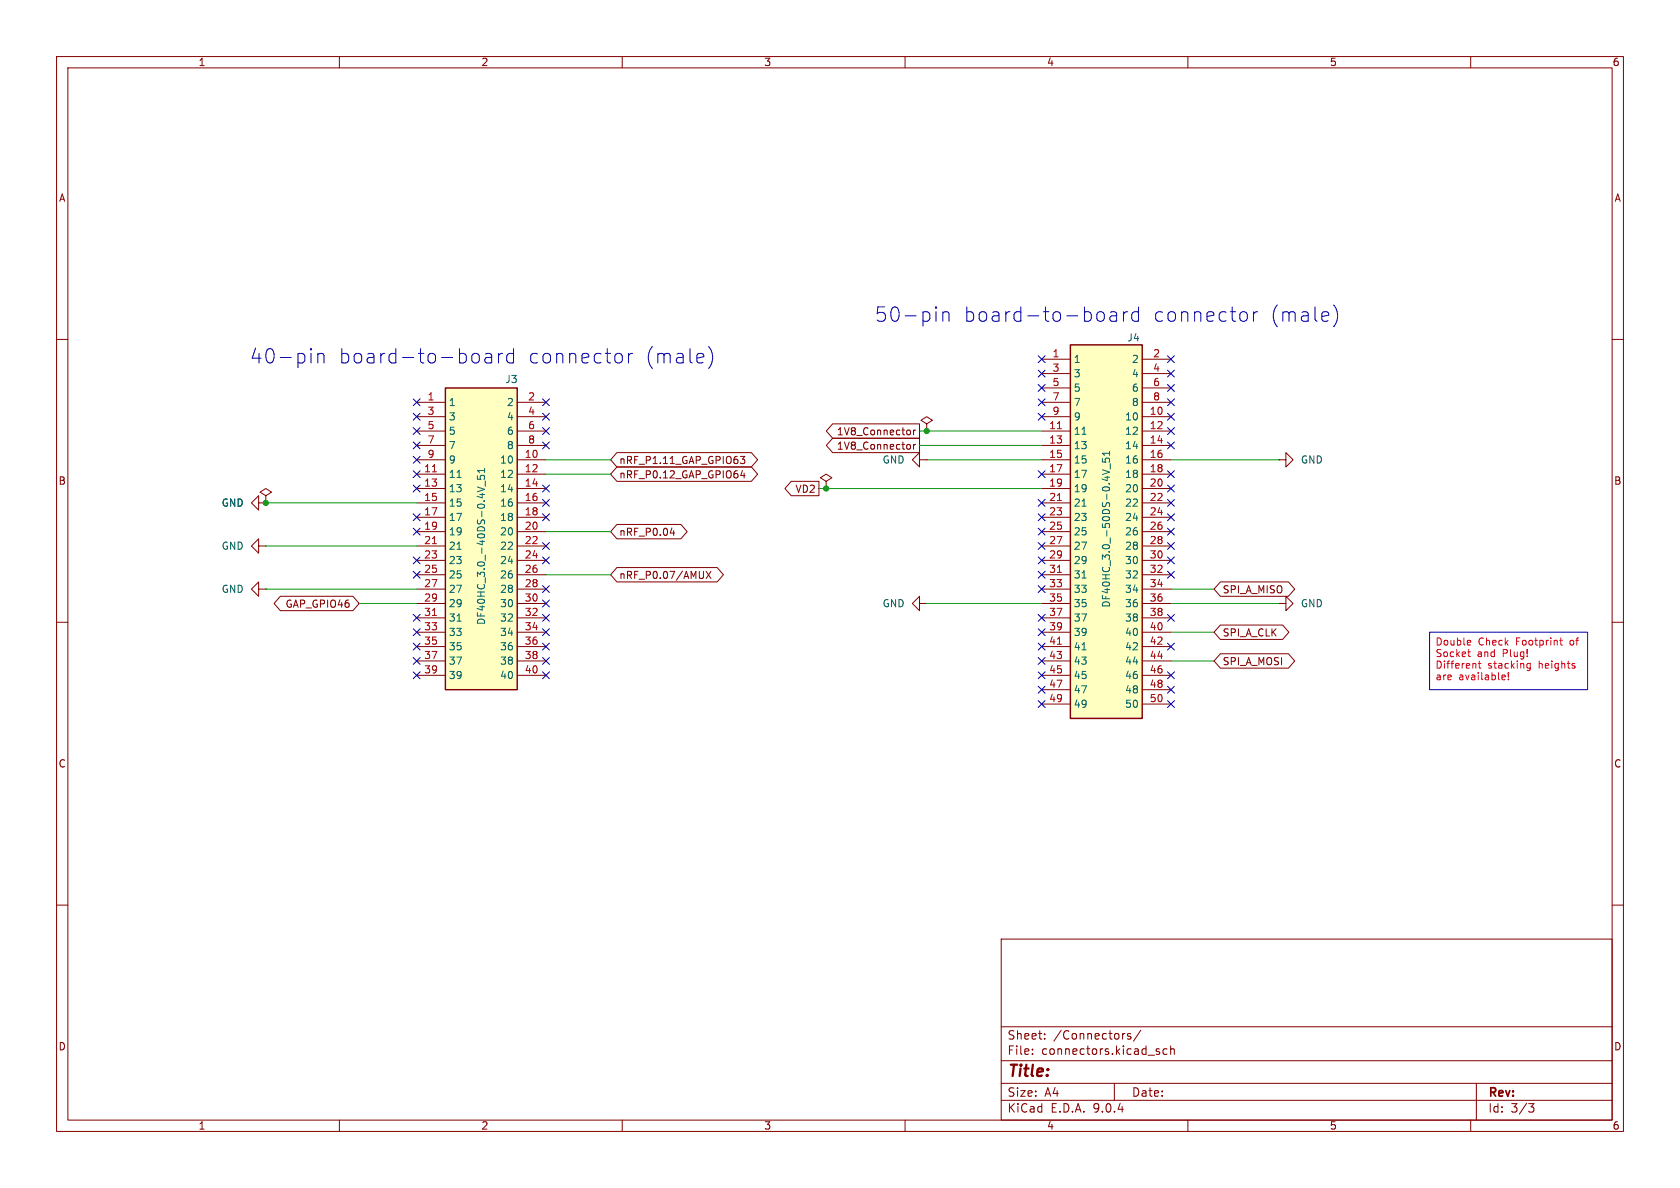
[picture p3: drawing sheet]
(kicad_sch
 (version 20250114)
 (generator "eeschema")
 (generator_version "9.0")
 (paper "A4")
 (lib_symbols
  (symbol "dz_con:DF40HC_3.0_-40DS-0.4V_51" (exclude_from_sim no) (in_bom yes) (on_board yes)
   (property "Reference" "J" (at 19.05 7.62 0) (effects (font (size 1.27 1.27)) (justify left top)))
   (property "Value" "DF40HC_3.0_-40DS-0.4V_51" (at 19.05 5.08 0) (effects (font (size 1.27 1.27)) (justify left top)))
   (property "Footprint" "DF40HC3040DS04V51" (at 19.05 -94.92 0) (effects (font (size 1.27 1.27)) (justify left top) (hide yes)))
   (property "Datasheet" "https://www.hirose.com/product/document?clcode=CL0684-4169-6-51&productname=DF40HC(3.0)-40DS-0.4V(51)&series=DF40&documenttype=2DDrawing&lang=en&documentid=0000951087" (at 19.05 -194.92 0) (effects (font (size 1.27 1.27)) (justify left top) (hide yes)))
   (property "Description" "Hirose DF40 Series 0.4mm Pitch 40 Way 2 Row Straight PCB Socket, Surface Mount, Solder Termination" (at 0 0 0) (effects (font (size 1.27 1.27)) (hide yes)))
   (property "Height" "3.05" (at 19.05 -394.92 0) (effects (font (size 1.27 1.27)) (justify left top) (hide yes)))
   (property "Mouser Part Number" "798-DF40HC3040DS04V5" (at 19.05 -494.92 0) (effects (font (size 1.27 1.27)) (justify left top) (hide yes)))
   (property "Mouser Price/Stock" "https://www.mouser.co.uk/ProductDetail/Hirose-Connector/DF40HC3.0-40DS-0.4V51?qs=vcbW%252B4%252BSTIqxmhOSXjRkYA%3D%3D" (at 19.05 -594.92 0) (effects (font (size 1.27 1.27)) (justify left top) (hide yes)))
   (property "Manufacturer_Name" "Hirose" (at 19.05 -694.92 0) (effects (font (size 1.27 1.27)) (justify left top) (hide yes)))
   (property "Manufacturer_Part_Number" "DF40HC(3.0)-40DS-0.4V(51)" (at 19.05 -794.92 0) (effects (font (size 1.27 1.27)) (justify left top) (hide yes)))
   (symbol "DF40HC_3.0_-40DS-0.4V_51_1_1"
    (rectangle (start 5.08 2.54) (end 17.78 -50.8) (stroke (width 0.254) (type default)) (fill (type background)))
    (pin passive line (at 0 0 0) (length 5.08) (name "1" (effects (font (size 1.27 1.27)))) (number "1" (effects (font (size 1.27 1.27)))))
    (pin passive line (at 0 -2.54 0) (length 5.08) (name "3" (effects (font (size 1.27 1.27)))) (number "3" (effects (font (size 1.27 1.27)))))
    (pin passive line (at 0 -5.08 0) (length 5.08) (name "5" (effects (font (size 1.27 1.27)))) (number "5" (effects (font (size 1.27 1.27)))))
    (pin passive line (at 0 -7.62 0) (length 5.08) (name "7" (effects (font (size 1.27 1.27)))) (number "7" (effects (font (size 1.27 1.27)))))
    (pin passive line (at 0 -10.16 0) (length 5.08) (name "9" (effects (font (size 1.27 1.27)))) (number "9" (effects (font (size 1.27 1.27)))))
    (pin passive line (at 0 -12.7 0) (length 5.08) (name "11" (effects (font (size 1.27 1.27)))) (number "11" (effects (font (size 1.27 1.27)))))
    (pin passive line (at 0 -15.24 0) (length 5.08) (name "13" (effects (font (size 1.27 1.27)))) (number "13" (effects (font (size 1.27 1.27)))))
    (pin passive line (at 0 -17.78 0) (length 5.08) (name "15" (effects (font (size 1.27 1.27)))) (number "15" (effects (font (size 1.27 1.27)))))
    (pin passive line (at 0 -20.32 0) (length 5.08) (name "17" (effects (font (size 1.27 1.27)))) (number "17" (effects (font (size 1.27 1.27)))))
    (pin passive line (at 0 -22.86 0) (length 5.08) (name "19" (effects (font (size 1.27 1.27)))) (number "19" (effects (font (size 1.27 1.27)))))
    (pin passive line (at 0 -25.4 0) (length 5.08) (name "21" (effects (font (size 1.27 1.27)))) (number "21" (effects (font (size 1.27 1.27)))))
    (pin passive line (at 0 -27.94 0) (length 5.08) (name "23" (effects (font (size 1.27 1.27)))) (number "23" (effects (font (size 1.27 1.27)))))
    (pin passive line (at 0 -30.48 0) (length 5.08) (name "25" (effects (font (size 1.27 1.27)))) (number "25" (effects (font (size 1.27 1.27)))))
    (pin passive line (at 0 -33.02 0) (length 5.08) (name "27" (effects (font (size 1.27 1.27)))) (number "27" (effects (font (size 1.27 1.27)))))
    (pin passive line (at 0 -35.56 0) (length 5.08) (name "29" (effects (font (size 1.27 1.27)))) (number "29" (effects (font (size 1.27 1.27)))))
    (pin passive line (at 0 -38.1 0) (length 5.08) (name "31" (effects (font (size 1.27 1.27)))) (number "31" (effects (font (size 1.27 1.27)))))
    (pin passive line (at 0 -40.64 0) (length 5.08) (name "33" (effects (font (size 1.27 1.27)))) (number "33" (effects (font (size 1.27 1.27)))))
    (pin passive line (at 0 -43.18 0) (length 5.08) (name "35" (effects (font (size 1.27 1.27)))) (number "35" (effects (font (size 1.27 1.27)))))
    (pin passive line (at 0 -45.72 0) (length 5.08) (name "37" (effects (font (size 1.27 1.27)))) (number "37" (effects (font (size 1.27 1.27)))))
    (pin passive line (at 0 -48.26 0) (length 5.08) (name "39" (effects (font (size 1.27 1.27)))) (number "39" (effects (font (size 1.27 1.27)))))
    (pin passive line (at 22.86 0 180) (length 5.08) (name "2" (effects (font (size 1.27 1.27)))) (number "2" (effects (font (size 1.27 1.27)))))
    (pin passive line (at 22.86 -2.54 180) (length 5.08) (name "4" (effects (font (size 1.27 1.27)))) (number "4" (effects (font (size 1.27 1.27)))))
    (pin passive line (at 22.86 -5.08 180) (length 5.08) (name "6" (effects (font (size 1.27 1.27)))) (number "6" (effects (font (size 1.27 1.27)))))
    (pin passive line (at 22.86 -7.62 180) (length 5.08) (name "8" (effects (font (size 1.27 1.27)))) (number "8" (effects (font (size 1.27 1.27)))))
    (pin passive line (at 22.86 -10.16 180) (length 5.08) (name "10" (effects (font (size 1.27 1.27)))) (number "10" (effects (font (size 1.27 1.27)))))
    (pin passive line (at 22.86 -12.7 180) (length 5.08) (name "12" (effects (font (size 1.27 1.27)))) (number "12" (effects (font (size 1.27 1.27)))))
    (pin passive line (at 22.86 -15.24 180) (length 5.08) (name "14" (effects (font (size 1.27 1.27)))) (number "14" (effects (font (size 1.27 1.27)))))
    (pin passive line (at 22.86 -17.78 180) (length 5.08) (name "16" (effects (font (size 1.27 1.27)))) (number "16" (effects (font (size 1.27 1.27)))))
    (pin passive line (at 22.86 -20.32 180) (length 5.08) (name "18" (effects (font (size 1.27 1.27)))) (number "18" (effects (font (size 1.27 1.27)))))
    (pin passive line (at 22.86 -22.86 180) (length 5.08) (name "20" (effects (font (size 1.27 1.27)))) (number "20" (effects (font (size 1.27 1.27)))))
    (pin passive line (at 22.86 -25.4 180) (length 5.08) (name "22" (effects (font (size 1.27 1.27)))) (number "22" (effects (font (size 1.27 1.27)))))
    (pin passive line (at 22.86 -27.94 180) (length 5.08) (name "24" (effects (font (size 1.27 1.27)))) (number "24" (effects (font (size 1.27 1.27)))))
    (pin passive line (at 22.86 -30.48 180) (length 5.08) (name "26" (effects (font (size 1.27 1.27)))) (number "26" (effects (font (size 1.27 1.27)))))
    (pin passive line (at 22.86 -33.02 180) (length 5.08) (name "28" (effects (font (size 1.27 1.27)))) (number "28" (effects (font (size 1.27 1.27)))))
    (pin passive line (at 22.86 -35.56 180) (length 5.08) (name "30" (effects (font (size 1.27 1.27)))) (number "30" (effects (font (size 1.27 1.27)))))
    (pin passive line (at 22.86 -38.1 180) (length 5.08) (name "32" (effects (font (size 1.27 1.27)))) (number "32" (effects (font (size 1.27 1.27)))))
    (pin passive line (at 22.86 -40.64 180) (length 5.08) (name "34" (effects (font (size 1.27 1.27)))) (number "34" (effects (font (size 1.27 1.27)))))
    (pin passive line (at 22.86 -43.18 180) (length 5.08) (name "36" (effects (font (size 1.27 1.27)))) (number "36" (effects (font (size 1.27 1.27)))))
    (pin passive line (at 22.86 -45.72 180) (length 5.08) (name "38" (effects (font (size 1.27 1.27)))) (number "38" (effects (font (size 1.27 1.27)))))
    (pin passive line (at 22.86 -48.26 180) (length 5.08) (name "40" (effects (font (size 1.27 1.27)))) (number "40" (effects (font (size 1.27 1.27))))))
   (embedded_fonts no))
  (symbol "dz_con:DF40HC_3.0_-50DS-0.4V_51" (exclude_from_sim no) (in_bom yes) (on_board yes)
   (property "Reference" "J" (at 19.05 7.62 0) (effects (font (size 1.27 1.27)) (justify left top)))
   (property "Value" "DF40HC_3.0_-50DS-0.4V_51" (at 19.05 5.08 0) (effects (font (size 1.27 1.27)) (justify left top)))
   (property "Footprint" "DF40HC3050DS04V51" (at 19.05 -94.92 0) (effects (font (size 1.27 1.27)) (justify left top) (hide yes)))
   (property "Datasheet" "" (at 19.05 -194.92 0) (effects (font (size 1.27 1.27)) (justify left top) (hide yes)))
   (property "Description" "Board to Board & Mezzanine Connectors 50P RECPT 3.0 STK HT W/O METAL FITTING" (at 0 0 0) (effects (font (size 1.27 1.27)) (hide yes)))
   (property "Height" "3.05" (at 19.05 -394.92 0) (effects (font (size 1.27 1.27)) (justify left top) (hide yes)))
   (property "Mouser Part Number" "798-DF40HC3050DS04V" (at 19.05 -494.92 0) (effects (font (size 1.27 1.27)) (justify left top) (hide yes)))
   (property "Mouser Price/Stock" "https://www.mouser.co.uk/ProductDetail/Hirose-Connector/DF40HC3.0-50DS-0.4V51?qs=3aug5cyrIbckh%2FQLfpkocw%3D%3D" (at 19.05 -594.92 0) (effects (font (size 1.27 1.27)) (justify left top) (hide yes)))
   (property "Manufacturer_Name" "Hirose" (at 19.05 -694.92 0) (effects (font (size 1.27 1.27)) (justify left top) (hide yes)))
   (property "Manufacturer_Part_Number" "DF40HC(3.0)-50DS-0.4V(51)" (at 19.05 -794.92 0) (effects (font (size 1.27 1.27)) (justify left top) (hide yes)))
   (symbol "DF40HC_3.0_-50DS-0.4V_51_1_1"
    (rectangle (start 5.08 2.54) (end 17.78 -63.5) (stroke (width 0.254) (type default)) (fill (type background)))
    (pin passive line (at 0 0 0) (length 5.08) (name "1" (effects (font (size 1.27 1.27)))) (number "1" (effects (font (size 1.27 1.27)))))
    (pin passive line (at 0 -2.54 0) (length 5.08) (name "3" (effects (font (size 1.27 1.27)))) (number "3" (effects (font (size 1.27 1.27)))))
    (pin passive line (at 0 -5.08 0) (length 5.08) (name "5" (effects (font (size 1.27 1.27)))) (number "5" (effects (font (size 1.27 1.27)))))
    (pin passive line (at 0 -7.62 0) (length 5.08) (name "7" (effects (font (size 1.27 1.27)))) (number "7" (effects (font (size 1.27 1.27)))))
    (pin passive line (at 0 -10.16 0) (length 5.08) (name "9" (effects (font (size 1.27 1.27)))) (number "9" (effects (font (size 1.27 1.27)))))
    (pin passive line (at 0 -12.7 0) (length 5.08) (name "11" (effects (font (size 1.27 1.27)))) (number "11" (effects (font (size 1.27 1.27)))))
    (pin passive line (at 0 -15.24 0) (length 5.08) (name "13" (effects (font (size 1.27 1.27)))) (number "13" (effects (font (size 1.27 1.27)))))
    (pin passive line (at 0 -17.78 0) (length 5.08) (name "15" (effects (font (size 1.27 1.27)))) (number "15" (effects (font (size 1.27 1.27)))))
    (pin passive line (at 0 -20.32 0) (length 5.08) (name "17" (effects (font (size 1.27 1.27)))) (number "17" (effects (font (size 1.27 1.27)))))
    (pin passive line (at 0 -22.86 0) (length 5.08) (name "19" (effects (font (size 1.27 1.27)))) (number "19" (effects (font (size 1.27 1.27)))))
    (pin passive line (at 0 -25.4 0) (length 5.08) (name "21" (effects (font (size 1.27 1.27)))) (number "21" (effects (font (size 1.27 1.27)))))
    (pin passive line (at 0 -27.94 0) (length 5.08) (name "23" (effects (font (size 1.27 1.27)))) (number "23" (effects (font (size 1.27 1.27)))))
    (pin passive line (at 0 -30.48 0) (length 5.08) (name "25" (effects (font (size 1.27 1.27)))) (number "25" (effects (font (size 1.27 1.27)))))
    (pin passive line (at 0 -33.02 0) (length 5.08) (name "27" (effects (font (size 1.27 1.27)))) (number "27" (effects (font (size 1.27 1.27)))))
    (pin passive line (at 0 -35.56 0) (length 5.08) (name "29" (effects (font (size 1.27 1.27)))) (number "29" (effects (font (size 1.27 1.27)))))
    (pin passive line (at 0 -38.1 0) (length 5.08) (name "31" (effects (font (size 1.27 1.27)))) (number "31" (effects (font (size 1.27 1.27)))))
    (pin passive line (at 0 -40.64 0) (length 5.08) (name "33" (effects (font (size 1.27 1.27)))) (number "33" (effects (font (size 1.27 1.27)))))
    (pin passive line (at 0 -43.18 0) (length 5.08) (name "35" (effects (font (size 1.27 1.27)))) (number "35" (effects (font (size 1.27 1.27)))))
    (pin passive line (at 0 -45.72 0) (length 5.08) (name "37" (effects (font (size 1.27 1.27)))) (number "37" (effects (font (size 1.27 1.27)))))
    (pin passive line (at 0 -48.26 0) (length 5.08) (name "39" (effects (font (size 1.27 1.27)))) (number "39" (effects (font (size 1.27 1.27)))))
    (pin passive line (at 0 -50.8 0) (length 5.08) (name "41" (effects (font (size 1.27 1.27)))) (number "41" (effects (font (size 1.27 1.27)))))
    (pin passive line (at 0 -53.34 0) (length 5.08) (name "43" (effects (font (size 1.27 1.27)))) (number "43" (effects (font (size 1.27 1.27)))))
    (pin passive line (at 0 -55.88 0) (length 5.08) (name "45" (effects (font (size 1.27 1.27)))) (number "45" (effects (font (size 1.27 1.27)))))
    (pin passive line (at 0 -58.42 0) (length 5.08) (name "47" (effects (font (size 1.27 1.27)))) (number "47" (effects (font (size 1.27 1.27)))))
    (pin passive line (at 0 -60.96 0) (length 5.08) (name "49" (effects (font (size 1.27 1.27)))) (number "49" (effects (font (size 1.27 1.27)))))
    (pin passive line (at 22.86 0 180) (length 5.08) (name "2" (effects (font (size 1.27 1.27)))) (number "2" (effects (font (size 1.27 1.27)))))
    (pin passive line (at 22.86 -2.54 180) (length 5.08) (name "4" (effects (font (size 1.27 1.27)))) (number "4" (effects (font (size 1.27 1.27)))))
    (pin passive line (at 22.86 -5.08 180) (length 5.08) (name "6" (effects (font (size 1.27 1.27)))) (number "6" (effects (font (size 1.27 1.27)))))
    (pin passive line (at 22.86 -7.62 180) (length 5.08) (name "8" (effects (font (size 1.27 1.27)))) (number "8" (effects (font (size 1.27 1.27)))))
    (pin passive line (at 22.86 -10.16 180) (length 5.08) (name "10" (effects (font (size 1.27 1.27)))) (number "10" (effects (font (size 1.27 1.27)))))
    (pin passive line (at 22.86 -12.7 180) (length 5.08) (name "12" (effects (font (size 1.27 1.27)))) (number "12" (effects (font (size 1.27 1.27)))))
    (pin passive line (at 22.86 -15.24 180) (length 5.08) (name "14" (effects (font (size 1.27 1.27)))) (number "14" (effects (font (size 1.27 1.27)))))
    (pin passive line (at 22.86 -17.78 180) (length 5.08) (name "16" (effects (font (size 1.27 1.27)))) (number "16" (effects (font (size 1.27 1.27)))))
    (pin passive line (at 22.86 -20.32 180) (length 5.08) (name "18" (effects (font (size 1.27 1.27)))) (number "18" (effects (font (size 1.27 1.27)))))
    (pin passive line (at 22.86 -22.86 180) (length 5.08) (name "20" (effects (font (size 1.27 1.27)))) (number "20" (effects (font (size 1.27 1.27)))))
    (pin passive line (at 22.86 -25.4 180) (length 5.08) (name "22" (effects (font (size 1.27 1.27)))) (number "22" (effects (font (size 1.27 1.27)))))
    (pin passive line (at 22.86 -27.94 180) (length 5.08) (name "24" (effects (font (size 1.27 1.27)))) (number "24" (effects (font (size 1.27 1.27)))))
    (pin passive line (at 22.86 -30.48 180) (length 5.08) (name "26" (effects (font (size 1.27 1.27)))) (number "26" (effects (font (size 1.27 1.27)))))
    (pin passive line (at 22.86 -33.02 180) (length 5.08) (name "28" (effects (font (size 1.27 1.27)))) (number "28" (effects (font (size 1.27 1.27)))))
    (pin passive line (at 22.86 -35.56 180) (length 5.08) (name "30" (effects (font (size 1.27 1.27)))) (number "30" (effects (font (size 1.27 1.27)))))
    (pin passive line (at 22.86 -38.1 180) (length 5.08) (name "32" (effects (font (size 1.27 1.27)))) (number "32" (effects (font (size 1.27 1.27)))))
    (pin passive line (at 22.86 -40.64 180) (length 5.08) (name "34" (effects (font (size 1.27 1.27)))) (number "34" (effects (font (size 1.27 1.27)))))
    (pin passive line (at 22.86 -43.18 180) (length 5.08) (name "36" (effects (font (size 1.27 1.27)))) (number "36" (effects (font (size 1.27 1.27)))))
    (pin passive line (at 22.86 -45.72 180) (length 5.08) (name "38" (effects (font (size 1.27 1.27)))) (number "38" (effects (font (size 1.27 1.27)))))
    (pin passive line (at 22.86 -48.26 180) (length 5.08) (name "40" (effects (font (size 1.27 1.27)))) (number "40" (effects (font (size 1.27 1.27)))))
    (pin passive line (at 22.86 -50.8 180) (length 5.08) (name "42" (effects (font (size 1.27 1.27)))) (number "42" (effects (font (size 1.27 1.27)))))
    (pin passive line (at 22.86 -53.34 180) (length 5.08) (name "44" (effects (font (size 1.27 1.27)))) (number "44" (effects (font (size 1.27 1.27)))))
    (pin passive line (at 22.86 -55.88 180) (length 5.08) (name "46" (effects (font (size 1.27 1.27)))) (number "46" (effects (font (size 1.27 1.27)))))
    (pin passive line (at 22.86 -58.42 180) (length 5.08) (name "48" (effects (font (size 1.27 1.27)))) (number "48" (effects (font (size 1.27 1.27)))))
    (pin passive line (at 22.86 -60.96 180) (length 5.08) (name "50" (effects (font (size 1.27 1.27)))) (number "50" (effects (font (size 1.27 1.27))))))
   (embedded_fonts no))
  (symbol "power:GND"
   (power)
   (pin_numbers (hide yes))
   (pin_names
    (offset 0) (hide yes)) (exclude_from_sim no) (in_bom yes) (on_board yes)
   (property "Reference" "#PWR" (at 0 -6.35 0) (effects (font (size 1.27 1.27)) (hide yes)))
   (property "Value" "GND" (at 0 -3.81 0) (effects (font (size 1.27 1.27))))
   (property "Footprint" "" (at 0 0 0) (effects (font (size 1.27 1.27)) (hide yes)))
   (property "Datasheet" "" (at 0 0 0) (effects (font (size 1.27 1.27)) (hide yes)))
   (property "Description" "Power symbol creates a global label with name \"GND\" , ground" (at 0 0 0) (effects (font (size 1.27 1.27)) (hide yes)))
   (symbol "GND_0_1"
    (polyline (pts (xy 0 0) (xy 0 -1.27) (xy 1.27 -1.27) (xy 0 -2.54) (xy -1.27 -1.27) (xy 0 -1.27)) (stroke (width 0) (type default)) (fill (type none))))
   (symbol "GND_1_1"
    (pin power_in line (at 0 0 270) (length 0) (name "~" (effects (font (size 1.27 1.27)))) (number "1" (effects (font (size 1.27 1.27))))))
   (embedded_fonts no))
  (symbol "power:PWR_FLAG"
   (power)
   (pin_numbers (hide yes))
   (pin_names
    (offset 0) (hide yes)) (exclude_from_sim no) (in_bom yes) (on_board yes)
   (property "Reference" "#FLG" (at 0 1.905 0) (effects (font (size 1.27 1.27)) (hide yes)))
   (property "Value" "PWR_FLAG" (at 0 3.81 0) (effects (font (size 1.27 1.27))))
   (property "Footprint" "" (at 0 0 0) (effects (font (size 1.27 1.27)) (hide yes)))
   (property "Datasheet" "~" (at 0 0 0) (effects (font (size 1.27 1.27)) (hide yes)))
   (property "Description" "Special symbol for telling ERC where power comes from" (at 0 0 0) (effects (font (size 1.27 1.27)) (hide yes)))
   (symbol "PWR_FLAG_0_0"
    (pin power_out line (at 0 0 90) (length 0) (name "~" (effects (font (size 1.27 1.27)))) (number "1" (effects (font (size 1.27 1.27))))))
   (symbol "PWR_FLAG_0_1"
    (polyline (pts (xy 0 0) (xy 0 1.27) (xy -1.016 1.905) (xy 0 2.54) (xy 1.016 1.905) (xy 0 1.27)) (stroke (width 0) (type default)) (fill (type none))))
   (embedded_fonts no)))
 (bus_alias "CSI_2"
  (members "CSI_CLK_N" "CSI_CLK_P" "CSI_D0_N" "CSI_D0_P"))
 (bus_alias "GAP_GPIOs"
  (members "GAP_GPIO46" "GAP_GPIO47" "GAP_GPIO50" "GAP_GPIO51" "GAP_GPIO48"
   "GAP_GPIO49"))
 (bus_alias "GPIOs_shared"
  (members "nRF_P1.00_GAP_GPIO60" "nRF_P1.01_GAP_GPIO61" "nRF_P1.09_GAP_GPIO62"
   "nRF_P1.11_GAP_GPIO63" "nRF_P1.12_GAP_GPIO64" "SHARED_GPIOs_SEL" "ADS_A_DR"
   "ADS_B_DR"))
 (bus_alias "I2C_shared"
  (members "I2C_A_SDA" "I2C_A_SCL" "I2C_B_SDA" "I2C_B_SCL" "I2C_GAP_SEL"))
 (bus_alias "JTAG_GAP9"
  (members "VQPS_FUSE_1V8" "RESET_N" "~{TRST}" "TCK" "TCS/CS_RAM_GATE" "TDI"
   "TDO" "VCC_GAP9"))
 (bus_alias "MIC"
  (members "MIC_DATA" "MIC_CLK" "MIC_THSEL" "MIC_WAKE"))
 (bus_alias "MSP430"
  (members "MSP_~{TRST}" "MSP_TCK" "MSP_TMS" "MSP_TDI" "MSP_TDO" "MSP_VCC"
   "MSP_CS" "MSP_DR2" "MSP_DR1"))
 (bus_alias "QVAR_IMU"
  (members "QVAR_IMU_1" "QVAR_IMU_2"))
 (bus_alias "SPI_shared"
  (members "SPI_A_MOSI" "SPI_A_MISO" "SPI_A_CLK" "SPI_A_CS" "SPI_B_MOSI"
   "SPI_B_MISO" "SPI_B_CS" "SPI_B_CLK" "SPI_GAP_SEL"))
 (bus_alias "SWD"
  (members "~{RST}" "SWDIO" "SWDCLK" "SWO"))
 (bus_alias "nRF_GPIOs"
  (members "nRF_P0.04" "nRF_P0.05" "nRF_P0.07" "nRF_P0.25" "nRF_P0.26" "nRF_P0.27"
   "nRF_P0.31" "MSP_DR2" "MSP_DR1" "MSP_CS" "nRF_P0.07/AMUX"))
 (bus_alias "nRF_QSPI"
  (members "nRF_QSPI_IO0" "nRF_QSPI_IO1" "nRF_QSPI_IO2" "nRF_QSPI_IO3" "nRF_QSPI_CLK"
   "nRF_QSPI_CS_CONN" "nRF_QSPI_CS_RAM"))
 (text "50-pin board-to-board connector (male)"
  (exclude_from_sim no)
  (at 195.834 55.88 0)
  (effects (font (size 2.54 2.54))))
 (text "40-pin board-to-board connector (male)"
  (exclude_from_sim no)
  (at 85.344 63.246 0)
  (effects (font (size 2.54 2.54))))
 (text_box "Double Check Footprint of Socket and Plug!\nDifferent stacking heights are available!"
  (exclude_from_sim no)
  (at 252.73 111.76 0)
  (size 27.94 10.16)
  (margins 0.9525 0.9525 0.9525 0.9525)
  (stroke (width 0) (type solid))
  (fill (type none))
  (effects (font (size 1.27 1.27) (color 255 0 38 1)) (justify left top)))
 (junction
  (at 146.05 86.36)
  (diameter 0)
  (color 0 0 0 0))
 (junction
  (at 46.99 88.9)
  (diameter 0)
  (color 0 0 0 0))
 (junction
  (at 163.83 76.2)
  (diameter 0)
  (color 0 0 0 0))
 (no_connect
  (at 96.52 91.44))
 (no_connect
  (at 207.01 63.5))
 (no_connect
  (at 184.15 68.58))
 (no_connect
  (at 96.52 96.52))
 (no_connect
  (at 184.15 124.46))
 (no_connect
  (at 184.15 83.82))
 (no_connect
  (at 96.52 114.3))
 (no_connect
  (at 73.66 99.06))
 (no_connect
  (at 184.15 121.92))
 (no_connect
  (at 96.52 111.76))
 (no_connect
  (at 184.15 93.98))
 (no_connect
  (at 184.15 119.38))
 (no_connect
  (at 184.15 111.76))
 (no_connect
  (at 184.15 114.3))
 (no_connect
  (at 184.15 91.44))
 (no_connect
  (at 96.52 106.68))
 (no_connect
  (at 73.66 73.66))
 (no_connect
  (at 73.66 78.74))
 (no_connect
  (at 73.66 109.22))
 (no_connect
  (at 207.01 76.2))
 (no_connect
  (at 184.15 116.84))
 (no_connect
  (at 184.15 109.22))
 (no_connect
  (at 96.52 99.06))
 (no_connect
  (at 184.15 71.12))
 (no_connect
  (at 207.01 99.06))
 (no_connect
  (at 73.66 81.28))
 (no_connect
  (at 73.66 114.3))
 (no_connect
  (at 184.15 63.5))
 (no_connect
  (at 96.52 78.74))
 (no_connect
  (at 207.01 91.44))
 (no_connect
  (at 207.01 101.6))
 (no_connect
  (at 184.15 96.52))
 (no_connect
  (at 73.66 86.36))
 (no_connect
  (at 207.01 93.98))
 (no_connect
  (at 184.15 99.06))
 (no_connect
  (at 184.15 101.6))
 (no_connect
  (at 184.15 104.14))
 (no_connect
  (at 96.52 76.2))
 (no_connect
  (at 207.01 73.66))
 (no_connect
  (at 207.01 119.38))
 (no_connect
  (at 73.66 83.82))
 (no_connect
  (at 184.15 66.04))
 (no_connect
  (at 207.01 114.3))
 (no_connect
  (at 96.52 73.66))
 (no_connect
  (at 207.01 66.04))
 (no_connect
  (at 73.66 101.6))
 (no_connect
  (at 96.52 86.36))
 (no_connect
  (at 96.52 109.22))
 (no_connect
  (at 207.01 88.9))
 (no_connect
  (at 207.01 78.74))
 (no_connect
  (at 207.01 124.46))
 (no_connect
  (at 73.66 119.38))
 (no_connect
  (at 96.52 104.14))
 (no_connect
  (at 207.01 86.36))
 (no_connect
  (at 184.15 73.66))
 (no_connect
  (at 207.01 109.22))
 (no_connect
  (at 73.66 116.84))
 (no_connect
  (at 73.66 76.2))
 (no_connect
  (at 96.52 119.38))
 (no_connect
  (at 207.01 71.12))
 (no_connect
  (at 73.66 93.98))
 (no_connect
  (at 207.01 83.82))
 (no_connect
  (at 207.01 121.92))
 (no_connect
  (at 96.52 88.9))
 (no_connect
  (at 73.66 71.12))
 (no_connect
  (at 184.15 88.9))
 (no_connect
  (at 96.52 71.12))
 (no_connect
  (at 207.01 68.58))
 (no_connect
  (at 73.66 91.44))
 (no_connect
  (at 73.66 111.76))
 (no_connect
  (at 96.52 116.84))
 (no_connect
  (at 207.01 96.52))
 (wire
  (pts (xy 162.56 76.2) (xy 163.83 76.2))
  (stroke (width 0) (type default)))
 (wire
  (pts (xy 96.52 81.28) (xy 107.95 81.28))
  (stroke (width 0) (type default)))
 (wire
  (pts (xy 96.52 93.98) (xy 107.95 93.98))
  (stroke (width 0) (type default)))
 (wire
  (pts (xy 63.5 106.68) (xy 73.66 106.68))
  (stroke (width 0) (type default)))
 (wire
  (pts (xy 207.01 81.28) (xy 226.06 81.28))
  (stroke (width 0) (type default)))
 (wire
  (pts (xy 163.83 81.28) (xy 184.15 81.28))
  (stroke (width 0) (type default)))
 (wire
  (pts (xy 144.78 86.36) (xy 146.05 86.36))
  (stroke (width 0) (type default)))
 (wire
  (pts (xy 207.01 116.84) (xy 214.63 116.84))
  (stroke (width 0) (type default)))
 (wire
  (pts (xy 146.05 86.36) (xy 184.15 86.36))
  (stroke (width 0) (type default)))
 (wire
  (pts (xy 207.01 106.68) (xy 226.06 106.68))
  (stroke (width 0) (type default)))
 (wire
  (pts (xy 207.01 104.14) (xy 214.63 104.14))
  (stroke (width 0) (type default)))
 (wire
  (pts (xy 46.99 96.52) (xy 73.66 96.52))
  (stroke (width 0) (type default)))
 (wire
  (pts (xy 163.83 76.2) (xy 184.15 76.2))
  (stroke (width 0) (type default)))
 (wire
  (pts (xy 163.83 106.68) (xy 184.15 106.68))
  (stroke (width 0) (type default)))
 (wire
  (pts (xy 207.01 111.76) (xy 214.63 111.76))
  (stroke (width 0) (type default)))
 (wire
  (pts (xy 46.99 88.9) (xy 73.66 88.9))
  (stroke (width 0) (type default)))
 (wire
  (pts (xy 96.52 101.6) (xy 107.95 101.6))
  (stroke (width 0) (type default)))
 (wire
  (pts (xy 162.56 78.74) (xy 184.15 78.74))
  (stroke (width 0) (type default)))
 (wire
  (pts (xy 46.99 104.14) (xy 73.66 104.14))
  (stroke (width 0) (type default)))
 (wire
  (pts (xy 96.52 83.82) (xy 107.95 83.82))
  (stroke (width 0) (type default)))
 (global_label "SPI_A_CLK"
  (shape bidirectional)
  (at 214.63 111.76 0)
  (fields_autoplaced yes)
  (effects (font (size 1.27 1.27)) (justify left))
  (property "Intersheetrefs" "${INTERSHEET_REFS}" (at 228.705 111.76 0) (effects (font (size 1.27 1.27)) (justify left) (hide yes))))
 (global_label "nRF_P0.04"
  (shape bidirectional)
  (at 107.95 93.98 0)
  (fields_autoplaced yes)
  (effects (font (size 1.27 1.27)) (justify left))
  (property "Intersheetrefs" "${INTERSHEET_REFS}" (at 122.025 93.98 0) (effects (font (size 1.27 1.27)) (justify left) (hide yes))))
 (global_label "VD2"
  (shape output)
  (at 144.78 86.36 180)
  (fields_autoplaced yes)
  (effects (font (size 1.27 1.27)) (justify right))
  (property "Intersheetrefs" "${INTERSHEET_REFS}" (at 138.2267 86.36 0) (effects (font (size 1.27 1.27)) (justify right) (hide yes))))
 (global_label "1V8_Connector"
  (shape output)
  (at 162.56 76.2 180)
  (fields_autoplaced yes)
  (effects (font (size 1.27 1.27)) (justify right))
  (property "Intersheetrefs" "${INTERSHEET_REFS}" (at 145.5445 76.2 0) (effects (font (size 1.27 1.27)) (justify right) (hide yes))))
 (global_label "nRF_P1.11_GAP_GPIO63"
  (shape bidirectional)
  (at 107.95 81.28 0)
  (fields_autoplaced yes)
  (effects (font (size 1.27 1.27)) (justify left))
  (property "Intersheetrefs" "${INTERSHEET_REFS}" (at 122.025 81.28 0) (effects (font (size 1.27 1.27)) (justify left) (hide yes))))
 (global_label "SPI_A_MOSI"
  (shape bidirectional)
  (at 214.63 116.84 0)
  (fields_autoplaced yes)
  (effects (font (size 1.27 1.27)) (justify left))
  (property "Intersheetrefs" "${INTERSHEET_REFS}" (at 228.705 116.84 0) (effects (font (size 1.27 1.27)) (justify left) (hide yes))))
 (global_label "nRF_P0.12_GAP_GPIO64"
  (shape bidirectional)
  (at 107.95 83.82 0)
  (fields_autoplaced yes)
  (effects (font (size 1.27 1.27)) (justify left))
  (property "Intersheetrefs" "${INTERSHEET_REFS}" (at 122.025 83.82 0) (effects (font (size 1.27 1.27)) (justify left) (hide yes))))
 (global_label "1V8_Connector"
  (shape output)
  (at 162.56 78.74 180)
  (fields_autoplaced yes)
  (effects (font (size 1.27 1.27)) (justify right))
  (property "Intersheetrefs" "${INTERSHEET_REFS}" (at 145.5445 78.74 0) (effects (font (size 1.27 1.27)) (justify right) (hide yes))))
 (global_label "nRF_P0.07{slash}AMUX"
  (shape bidirectional)
  (at 107.95 101.6 0)
  (fields_autoplaced yes)
  (effects (font (size 1.27 1.27)) (justify left))
  (property "Intersheetrefs" "${INTERSHEET_REFS}" (at 128.4355 101.6 0) (effects (font (size 1.27 1.27)) (justify left) (hide yes))))
 (global_label "SPI_A_MISO"
  (shape bidirectional)
  (at 214.63 104.14 0)
  (fields_autoplaced yes)
  (effects (font (size 1.27 1.27)) (justify left))
  (property "Intersheetrefs" "${INTERSHEET_REFS}" (at 228.705 104.14 0) (effects (font (size 1.27 1.27)) (justify left) (hide yes))))
 (global_label "GAP_GPIO46"
  (shape bidirectional)
  (at 63.5 106.68 180)
  (fields_autoplaced yes)
  (effects (font (size 1.27 1.27)) (justify right))
  (property "Intersheetrefs" "${INTERSHEET_REFS}" (at 47.913 106.68 0) (effects (font (size 1.27 1.27)) (justify right) (hide yes))))
 (symbol
  (lib_id "dz_con:DF40HC_3.0_-40DS-0.4V_51")
  (at 73.66 71.12 0)
  (unit 1)
  (exclude_from_sim no)
  (in_bom yes)
  (on_board yes)
  (dnp no)
  (property "Reference" "J3" (at 90.424 67.056 0) (effects (font (size 1.27 1.27))))
  (property "Value" "DF40HC_3.0_-40DS-0.4V_51" (at 85.09 96.52 90) (effects (font (size 1.27 1.27))))
  (property "Footprint" "Connector_Hirose_DF40:Hirose_DF40HC(3.0)-40DS-0.4V_2x20_P0.4mm" (at 92.71 166.04 0) (effects (font (size 1.27 1.27)) (justify left top) (hide yes)))
  (property "Datasheet" "https://www.hirose.com/product/document?clcode=CL0684-4169-6-51&productname=DF40HC(3.0)-40DS-0.4V(51)&series=DF40&documenttype=2DDrawing&lang=en&documentid=0000951087" (at 92.71 266.04 0) (effects (font (size 1.27 1.27)) (justify left top) (hide yes)))
  (property "Description" "Hirose DF40 Series 0.4mm Pitch 40 Way 2 Row Straight PCB Socket, Surface Mount, Solder Termination" (at 73.66 71.12 0) (effects (font (size 1.27 1.27)) (hide yes)))
  (property "Height" "3.05" (at 92.71 466.04 0) (effects (font (size 1.27 1.27)) (justify left top) (hide yes)))
  (property "Mouser Part Number" "798-DF40HC3040DS04V5" (at 92.71 566.04 0) (effects (font (size 1.27 1.27)) (justify left top) (hide yes)))
  (property "Mouser Price/Stock" "https://www.mouser.co.uk/ProductDetail/Hirose-Connector/DF40HC3.0-40DS-0.4V51?qs=vcbW%252B4%252BSTIqxmhOSXjRkYA%3D%3D" (at 92.71 666.04 0) (effects (font (size 1.27 1.27)) (justify left top) (hide yes)))
  (property "Manufacturer_Name" "Hirose" (at 92.71 766.04 0) (effects (font (size 1.27 1.27)) (justify left top) (hide yes)))
  (property "Manufacturer_Part_Number" "DF40HC(3.0)-40DS-0.4V(51)" (at 92.71 866.04 0) (effects (font (size 1.27 1.27)) (justify left top) (hide yes)))
  (pin "13")
  (pin "11")
  (pin "10")
  (pin "3")
  (pin "31")
  (pin "21")
  (pin "22")
  (pin "15")
  (pin "23")
  (pin "25")
  (pin "6")
  (pin "16")
  (pin "35")
  (pin "9")
  (pin "1")
  (pin "5")
  (pin "7")
  (pin "17")
  (pin "27")
  (pin "29")
  (pin "19")
  (pin "33")
  (pin "37")
  (pin "39")
  (pin "2")
  (pin "4")
  (pin "8")
  (pin "12")
  (pin "14")
  (pin "18")
  (pin "20")
  (pin "26")
  (pin "24")
  (pin "38")
  (pin "32")
  (pin "34")
  (pin "36")
  (pin "28")
  (pin "30")
  (pin "40"))
 (symbol
  (lib_id "power:GND")
  (at 46.99 96.52 270)
  (unit 1)
  (exclude_from_sim no)
  (in_bom yes)
  (on_board yes)
  (dnp no)
  (fields_autoplaced yes)
  (property "Reference" "#PWR02" (at 40.64 96.52 0) (effects (font (size 1.27 1.27)) (hide yes)))
  (property "Value" "GND" (at 43.18 96.5199 90) (effects (font (size 1.27 1.27)) (justify right)))
  (property "Footprint" "" (at 46.99 96.52 0) (effects (font (size 1.27 1.27)) (hide yes)))
  (property "Datasheet" "" (at 46.99 96.52 0) (effects (font (size 1.27 1.27)) (hide yes)))
  (property "Description" "Power symbol creates a global label with name \"GND\" , ground" (at 46.99 96.52 0) (effects (font (size 1.27 1.27)) (hide yes)))
  (pin "1"))
 (symbol
  (lib_id "power:PWR_FLAG")
  (at 146.05 86.36 0)
  (unit 1)
  (exclude_from_sim no)
  (in_bom yes)
  (on_board yes)
  (dnp no)
  (property "Reference" "#FLG05" (at 146.05 84.455 0) (effects (font (size 1.27 1.27)) (hide yes)))
  (property "Value" "PWR_FLAG" (at 142.748 81.28 0) (effects (font (size 1.27 1.27)) (hide yes)))
  (property "Footprint" "" (at 146.05 86.36 0) (effects (font (size 1.27 1.27)) (hide yes)))
  (property "Datasheet" "~" (at 146.05 86.36 0) (effects (font (size 1.27 1.27)) (hide yes)))
  (property "Description" "Special symbol for telling ERC where power comes from" (at 146.05 86.36 0) (effects (font (size 1.27 1.27)) (hide yes)))
  (pin "1"))
 (symbol
  (lib_id "power:PWR_FLAG")
  (at 46.99 88.9 0)
  (unit 1)
  (exclude_from_sim no)
  (in_bom yes)
  (on_board yes)
  (dnp no)
  (fields_autoplaced yes)
  (property "Reference" "#FLG09" (at 46.99 86.995 0) (effects (font (size 1.27 1.27)) (hide yes)))
  (property "Value" "PWR_FLAG" (at 46.99 83.82 0) (effects (font (size 1.27 1.27)) (hide yes)))
  (property "Footprint" "" (at 46.99 88.9 0) (effects (font (size 1.27 1.27)) (hide yes)))
  (property "Datasheet" "~" (at 46.99 88.9 0) (effects (font (size 1.27 1.27)) (hide yes)))
  (property "Description" "Special symbol for telling ERC where power comes from" (at 46.99 88.9 0) (effects (font (size 1.27 1.27)) (hide yes)))
  (pin "1"))
 (symbol
  (lib_id "power:GND")
  (at 46.99 88.9 270)
  (unit 1)
  (exclude_from_sim no)
  (in_bom yes)
  (on_board yes)
  (dnp no)
  (fields_autoplaced yes)
  (property "Reference" "#PWR01" (at 40.64 88.9 0) (effects (font (size 1.27 1.27)) (hide yes)))
  (property "Value" "GND" (at 43.18 88.8999 90) (effects (font (size 1.27 1.27)) (justify right)))
  (property "Footprint" "" (at 46.99 88.9 0) (effects (font (size 1.27 1.27)) (hide yes)))
  (property "Datasheet" "" (at 46.99 88.9 0) (effects (font (size 1.27 1.27)) (hide yes)))
  (property "Description" "Power symbol creates a global label with name \"GND\" , ground" (at 46.99 88.9 0) (effects (font (size 1.27 1.27)) (hide yes)))
  (pin "1"))
 (symbol
  (lib_id "dz_con:DF40HC_3.0_-50DS-0.4V_51")
  (at 184.15 63.5 0)
  (unit 1)
  (exclude_from_sim no)
  (in_bom yes)
  (on_board yes)
  (dnp no)
  (property "Reference" "J4" (at 200.406 59.69 0) (effects (font (size 1.27 1.27))))
  (property "Value" "DF40HC_3.0_-50DS-0.4V_51" (at 195.58 93.472 90) (effects (font (size 1.27 1.27))))
  (property "Footprint" "Connector_Hirose_DF40:Hirose_DF40HC(3.0)-50DS-0.4V_2x25_P0.4mm" (at 203.2 158.42 0) (effects (font (size 1.27 1.27)) (justify left top) (hide yes)))
  (property "Datasheet" "" (at 203.2 258.42 0) (effects (font (size 1.27 1.27)) (justify left top) (hide yes)))
  (property "Description" "Board to Board & Mezzanine Connectors 50P RECPT 3.0 STK HT W/O METAL FITTING" (at 184.15 63.5 0) (effects (font (size 1.27 1.27)) (hide yes)))
  (property "Height" "3.05" (at 203.2 458.42 0) (effects (font (size 1.27 1.27)) (justify left top) (hide yes)))
  (property "Mouser Part Number" "798-DF40HC3050DS04V" (at 203.2 558.42 0) (effects (font (size 1.27 1.27)) (justify left top) (hide yes)))
  (property "Mouser Price/Stock" "https://www.mouser.co.uk/ProductDetail/Hirose-Connector/DF40HC3.0-50DS-0.4V51?qs=3aug5cyrIbckh%2FQLfpkocw%3D%3D" (at 203.2 658.42 0) (effects (font (size 1.27 1.27)) (justify left top) (hide yes)))
  (property "Manufacturer_Name" "Hirose" (at 203.2 758.42 0) (effects (font (size 1.27 1.27)) (justify left top) (hide yes)))
  (property "Manufacturer_Part_Number" "DF40HC(3.0)-50DS-0.4V(51)" (at 203.2 858.42 0) (effects (font (size 1.27 1.27)) (justify left top) (hide yes)))
  (pin "7")
  (pin "1")
  (pin "5")
  (pin "3")
  (pin "27")
  (pin "13")
  (pin "19")
  (pin "25")
  (pin "11")
  (pin "37")
  (pin "17")
  (pin "21")
  (pin "23")
  (pin "15")
  (pin "9")
  (pin "31")
  (pin "39")
  (pin "35")
  (pin "29")
  (pin "33")
  (pin "49")
  (pin "2")
  (pin "14")
  (pin "38")
  (pin "28")
  (pin "16")
  (pin "43")
  (pin "45")
  (pin "6")
  (pin "41")
  (pin "10")
  (pin "47")
  (pin "18")
  (pin "22")
  (pin "20")
  (pin "24")
  (pin "4")
  (pin "30")
  (pin "32")
  (pin "26")
  (pin "12")
  (pin "8")
  (pin "34")
  (pin "36")
  (pin "50")
  (pin "42")
  (pin "40")
  (pin "44")
  (pin "48")
  (pin "46"))
 (symbol
  (lib_id "power:GND")
  (at 163.83 106.68 270)
  (unit 1)
  (exclude_from_sim no)
  (in_bom yes)
  (on_board yes)
  (dnp no)
  (fields_autoplaced yes)
  (property "Reference" "#PWR08" (at 157.48 106.68 0) (effects (font (size 1.27 1.27)) (hide yes)))
  (property "Value" "GND" (at 160.02 106.6799 90) (effects (font (size 1.27 1.27)) (justify right)))
  (property "Footprint" "" (at 163.83 106.68 0) (effects (font (size 1.27 1.27)) (hide yes)))
  (property "Datasheet" "" (at 163.83 106.68 0) (effects (font (size 1.27 1.27)) (hide yes)))
  (property "Description" "Power symbol creates a global label with name \"GND\" , ground" (at 163.83 106.68 0) (effects (font (size 1.27 1.27)) (hide yes)))
  (pin "1"))
 (symbol
  (lib_id "power:PWR_FLAG")
  (at 163.83 76.2 0)
  (unit 1)
  (exclude_from_sim no)
  (in_bom yes)
  (on_board yes)
  (dnp no)
  (property "Reference" "#FLG03" (at 163.83 74.295 0) (effects (font (size 1.27 1.27)) (hide yes)))
  (property "Value" "PWR_FLAG" (at 160.528 71.12 0) (effects (font (size 1.27 1.27)) (hide yes)))
  (property "Footprint" "" (at 163.83 76.2 0) (effects (font (size 1.27 1.27)) (hide yes)))
  (property "Datasheet" "~" (at 163.83 76.2 0) (effects (font (size 1.27 1.27)) (hide yes)))
  (property "Description" "Special symbol for telling ERC where power comes from" (at 163.83 76.2 0) (effects (font (size 1.27 1.27)) (hide yes)))
  (pin "1"))
 (symbol
  (lib_id "power:GND")
  (at 226.06 81.28 90)
  (unit 1)
  (exclude_from_sim no)
  (in_bom yes)
  (on_board yes)
  (dnp no)
  (fields_autoplaced yes)
  (property "Reference" "#PWR09" (at 232.41 81.28 0) (effects (font (size 1.27 1.27)) (hide yes)))
  (property "Value" "GND" (at 229.87 81.2799 90) (effects (font (size 1.27 1.27)) (justify right)))
  (property "Footprint" "" (at 226.06 81.28 0) (effects (font (size 1.27 1.27)) (hide yes)))
  (property "Datasheet" "" (at 226.06 81.28 0) (effects (font (size 1.27 1.27)) (hide yes)))
  (property "Description" "Power symbol creates a global label with name \"GND\" , ground" (at 226.06 81.28 0) (effects (font (size 1.27 1.27)) (hide yes)))
  (pin "1"))
 (symbol
  (lib_id "power:GND")
  (at 46.99 104.14 270)
  (unit 1)
  (exclude_from_sim no)
  (in_bom yes)
  (on_board yes)
  (dnp no)
  (fields_autoplaced yes)
  (property "Reference" "#PWR03" (at 40.64 104.14 0) (effects (font (size 1.27 1.27)) (hide yes)))
  (property "Value" "GND" (at 43.18 104.1399 90) (effects (font (size 1.27 1.27)) (justify right)))
  (property "Footprint" "" (at 46.99 104.14 0) (effects (font (size 1.27 1.27)) (hide yes)))
  (property "Datasheet" "" (at 46.99 104.14 0) (effects (font (size 1.27 1.27)) (hide yes)))
  (property "Description" "Power symbol creates a global label with name \"GND\" , ground" (at 46.99 104.14 0) (effects (font (size 1.27 1.27)) (hide yes)))
  (pin "1"))
 (symbol
  (lib_id "power:GND")
  (at 163.83 81.28 270)
  (unit 1)
  (exclude_from_sim no)
  (in_bom yes)
  (on_board yes)
  (dnp no)
  (fields_autoplaced yes)
  (property "Reference" "#PWR07" (at 157.48 81.28 0) (effects (font (size 1.27 1.27)) (hide yes)))
  (property "Value" "GND" (at 160.02 81.2799 90) (effects (font (size 1.27 1.27)) (justify right)))
  (property "Footprint" "" (at 163.83 81.28 0) (effects (font (size 1.27 1.27)) (hide yes)))
  (property "Datasheet" "" (at 163.83 81.28 0) (effects (font (size 1.27 1.27)) (hide yes)))
  (property "Description" "Power symbol creates a global label with name \"GND\" , ground" (at 163.83 81.28 0) (effects (font (size 1.27 1.27)) (hide yes)))
  (pin "1"))
 (symbol
  (lib_id "power:GND")
  (at 226.06 106.68 90)
  (unit 1)
  (exclude_from_sim no)
  (in_bom yes)
  (on_board yes)
  (dnp no)
  (fields_autoplaced yes)
  (property "Reference" "#PWR010" (at 232.41 106.68 0) (effects (font (size 1.27 1.27)) (hide yes)))
  (property "Value" "GND" (at 229.87 106.6799 90) (effects (font (size 1.27 1.27)) (justify right)))
  (property "Footprint" "" (at 226.06 106.68 0) (effects (font (size 1.27 1.27)) (hide yes)))
  (property "Datasheet" "" (at 226.06 106.68 0) (effects (font (size 1.27 1.27)) (hide yes)))
  (property "Description" "Power symbol creates a global label with name \"GND\" , ground" (at 226.06 106.68 0) (effects (font (size 1.27 1.27)) (hide yes)))
  (pin "1")))
